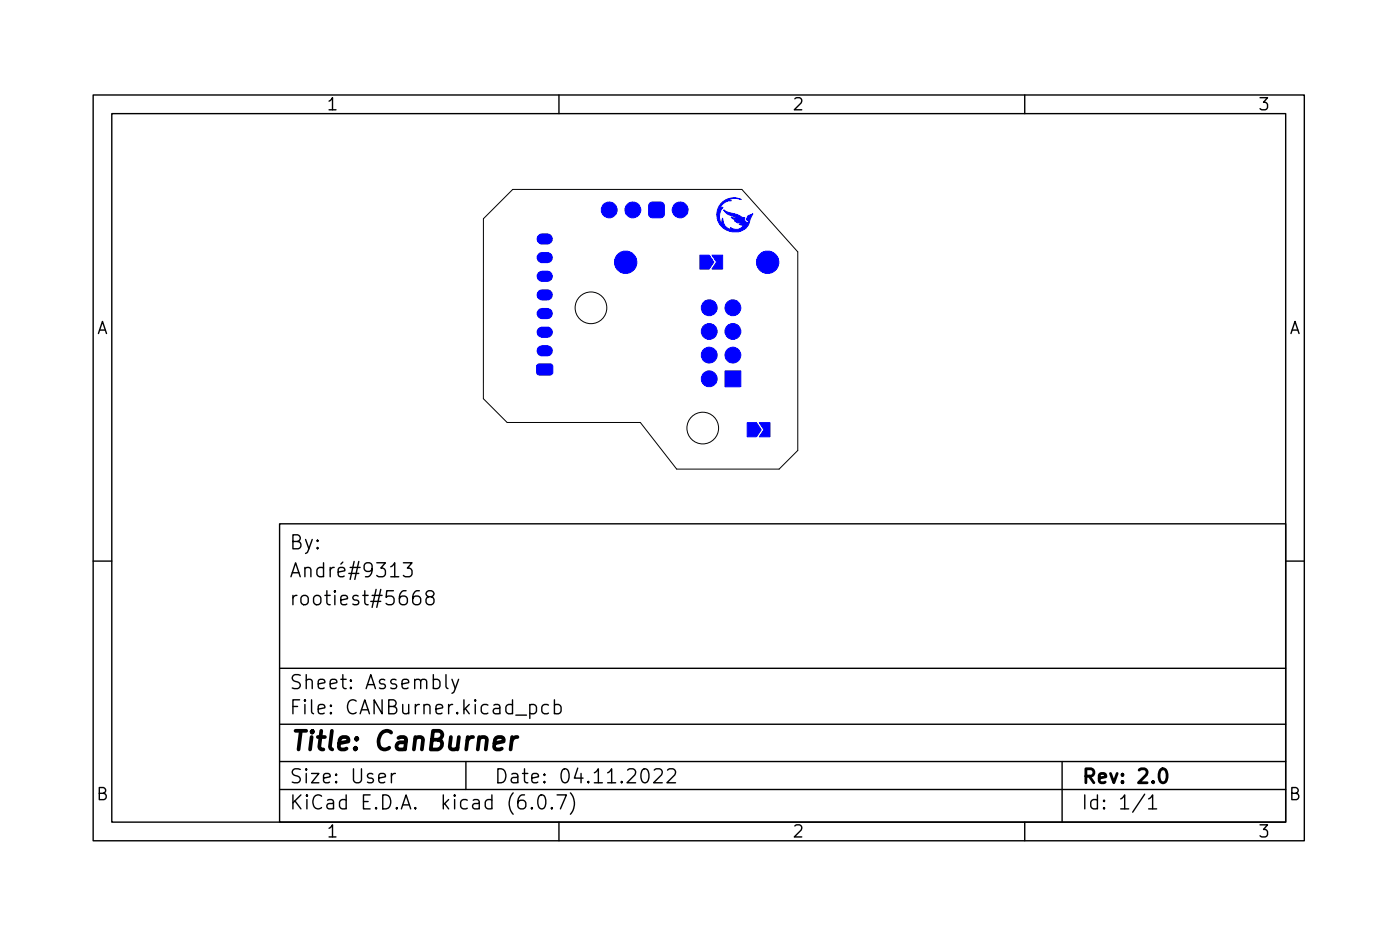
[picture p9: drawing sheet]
<svg xmlns="http://www.w3.org/2000/svg" width="150mm" height="100mm" viewBox="0 0 150 100" stroke-linecap="round" stroke-linejoin="round" font-family="sans-serif">
<g fill="#00f" stroke="#00f" stroke-width=".11">
<path d="M77.5 21.7a1.85 1.85 0 0 1 2.1-.3 1.9 1.9 0 0 0-1.4 0l.3 .1a1.24 1.24 0 0 0-1.2 1l.3-.3a1.39 1.39 0 0 0-.1 1.8l.1-.6a1.13 1.13 0 0 0 1.1 1.2l-.3-.2a.91 .91 0 0 0 1.4-.2l-.4-.1 .3-.2a.97 .97 0 0 1-.9-.2h.5l-.6-.2-.2-.2h.6a2.63 2.63 0 0 1-1.4-.7v-.1l.3 .2 2 .6a.31 .31 0 0 0 0 .4 .31 .31 0 0 0 .3 .1v-.2l-.1 .1v-.3a.8 .8 0 0 1 .6-.5l-.2 .5a1.8 1.8 0 0 1-1.5 1.5 1.8 1.8 0 0 1-1.9-1 1.82 1.82 0 0 1 .3-2.2z"/>
<path d="M69.7 21.8l.3-.1h.9l.2 .1 .2 .3v.8l-.1 .3-.3 .2h-.9l-.2-.1-.2-.4v-.8z"/>
<path d="M57.7 39.2l.2-.2 1.3 .1 .1 .2v.8l-.3 .1h-1.3l-.1-.3z"/>
<path d="M77.8 39.8h1.7v1.7h-1.7z"/>
<path d="M75.1 27.4h1l.5 .7-.5 .8h-1z"/>
<path d="M76.4 27.4h1.2v1.5h-1.2l.5-.8z"/>
<path d="M80.2 45.3h1l.5 .8-.5 .7h-1z"/>
<path d="M81.5 45.3h1.2v1.5h-1.2l.5-.7z"/>
<circle cx="65.4" cy="22.5" r=".85"/>
<circle cx="67.9" cy="22.5" r=".85"/>
<circle cx="73" cy="22.5" r=".85"/>
<circle cx="67.2" cy="28.1" r="1.2"/>
<circle cx="82.4" cy="28.1" r="1.2"/>
<circle cx="78.7" cy="33" r=".85"/>
<circle cx="76.1" cy="33" r=".85"/>
<circle cx="78.7" cy="35.6" r=".85"/>
<circle cx="76.1" cy="35.6" r=".85"/>
<circle cx="78.7" cy="38.1" r=".85"/>
<circle cx="76.1" cy="38.1" r=".85"/>
<circle cx="76.1" cy="40.6" r=".85"/>
</g>
<path d="M58.2 37.6h.5M58.2 35.6h.5M58.2 33.6h.5M58.2 31.6h.5M58.2 29.6h.5M58.2 27.6h.5M58.2 25.6h.5" fill="none" stroke="#00f" stroke-width="1.2"/>
<g fill="none" stroke="#000" stroke-width=".15">
<path d="M10 10.2h130v80h-130zM12 12.2h126v76h-126zM60 10.2v2M110 10.2v2M30 56.2h108v32h-108zM10 60.2h2M30 77.7h108M30 71.7h108M43.3 60.4h.9l-.5 .5a.41 .41 0 0 1 .5 .3v.4l-.1 .2-.6 .1-.2-.2M45 63.4a.59 .59 0 0 0-.7 .6v.6l.1 .2 .5 .1 .2-.2 .1-.5-.2-.2-.4-.1-.3 .3M46 64l-.3-.3 .1-.2 .2-.1h.4a.31 .31 0 0 1 .2 .4 .31 .31 0 0 1-.3 .2l-.4 .1-.2 .2v.3l.3 .3 .4-.1 .2-.2-.1-.4-.2-.2M47.9 72.4v1.3l.2 .2"/>
<path d="M48.5 72.9l.4 1M49.2 72.9l-.5 1.3-.2 .2M56.9 75.6h.4l.3 .3v.4l-.2 .2-.1 .1-.4-.1M56.9 75.6v1.5M58.9 75.6h-.5l-.2 .3v.4l.1 .2 .1 .1 .5-.1M59.5 75.6h.4l.3 .3v.4l-.1 .2-.2 .1-.4-.1M59.5 75.1v1.5M138 60.2h2M30 84.7h108M30 81.7h108M42 83v1M42.4 83a.38 .38 0 0 0-.4 .3"/>
<path d="M50 81.7v3M57.1 86.6l.1 .1-.1 .1-.1-.1 .1-.1v.2M57.9 85.3a.36 .36 0 0 1 .6 .3 .88 .88 0 0 1-.3 1.2 .38 .38 0 0 1-.4-.3 1.17 1.17 0 0 1 .1-1.2zM59.2 86.6l.1 .1-.1 .1v-.1v-.1v.2M59.8 85.3h1l-.6 1.5M60 88.2v2M61.2 85.1a1.72 1.72 0 0 1 0 2.2M70.2 82.6l.2-.1h.4a.41 .41 0 0 1 .2 .6l-.8 .9h.9M71.7 82.6l.2-.1h.3a.41 .41 0 0 1 .2 .6l-.8 .9h.9M110 88.2v2M114 81.7v6.5M122.9 85.2l-1.3 1.9"/>
<path d="M123.3 85.7l.4-.4v1.5M123.3 86.8h.9"/>
</g>
<path d="M124.6 82.5a.36 .36 0 0 1 .6 .3 .88 .88 0 0 1-.3 1.2 .38 .38 0 0 1-.4-.3 1.17 1.17 0 0 1 .1-1.2z" fill="none" stroke="#000" stroke-width=".3"/>
<path d="M55 79.1l-.2 1.3M55.5 79.1a.59 .59 0 0 0-.6 .3" fill="none" stroke="#000" stroke-width=".4"/>
<g fill="none" stroke="#000" stroke-width=".11">
<path d="M51.9 23.5l3.1-3.2h24.6l6 6.7v21.3l-2 2h-11l-3.9-5h-14.3l-2.5-2.5z"/>
<circle cx="63.4" cy="33" r="1.7"/>
<circle cx="75.4" cy="45.9" r="1.7"/>
</g>
<text font-size="2.8" x="31" y="80.5">Title: CanBurner</text>
<g font-size="2.1">
<text x="31" y="58.9">By:</text>
<text x="31" y="64.9">rootiest#5668</text>
<text x="31" y="61.9">André#9313</text>
<text x="31" y="76.6">File: CANBurner.kicad_pcb</text>
<text x="31" y="73.9">Sheet: Assembly</text>
<text x="31" y="86.8">KiCad E.D.A. kicad (6.0.7)</text>
<text x="31" y="84">Size: User</text>
<text x="53" y="84">Date: 04.11.2022</text>
<text x="116" y="84">Rev: 2.0</text>
<text x="116" y="86.8">Id: 1/1</text>
</g>
<g font-size="1.8">
<text x="35" y="11.8">1</text>
<text x="85" y="11.8">2</text>
<text x="135" y="11.8">3</text>
<text x="10.3" y="35.8">A</text>
<text x="138.4" y="35.8">A</text>
<text x="10.3" y="85.8">B</text>
<text x="35" y="89.8">1</text>
<text x="85" y="89.8">2</text>
<text x="135" y="89.8">3</text>
<text x="138.4" y="85.8">B</text>
</g>
</svg>
